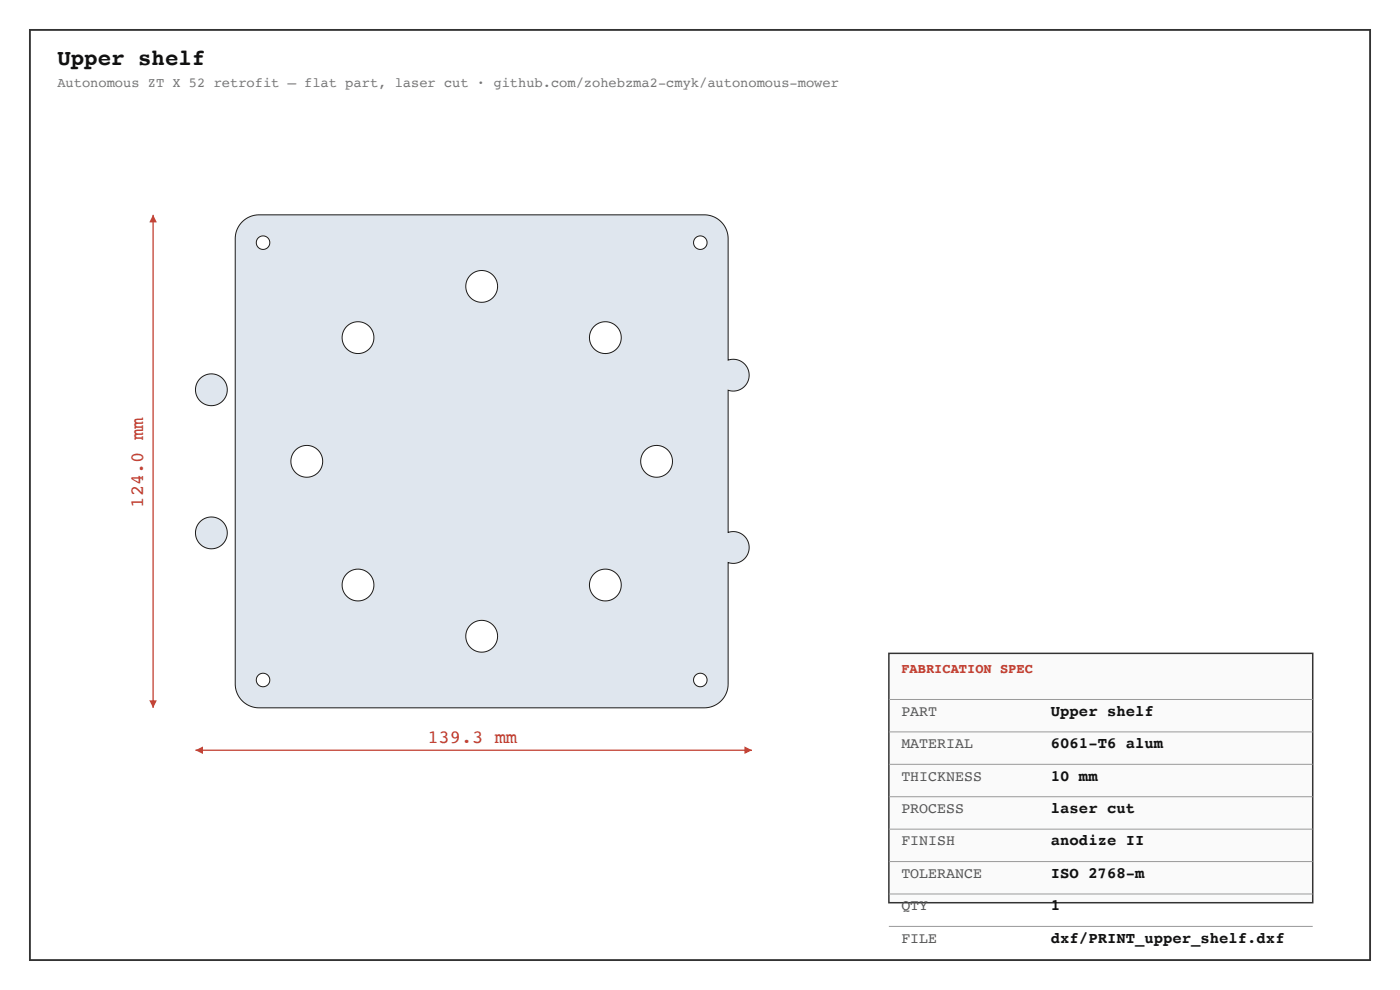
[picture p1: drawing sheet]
<svg xmlns="http://www.w3.org/2000/svg" width="297mm" height="210mm" viewBox="0 0 297 210" stroke-linecap="round" stroke-linejoin="round" font-family="sans-serif">
<path d="M6.3 6.3h284.5v197.4h-284.5z" fill="none" stroke="#333" stroke-width=".4"/>
<path d="M51.4 47.1l.8-.7 1-.5 1.8-.3h94.5a5.1 5.1 0 0 1 5 5.1v25.7a3.4 3.4 0 0 1 4.5 3.2 3.4 3.4 0 0 1-4.5 3.2v30.2a3.4 3.4 0 0 1 4.5 3.2 3.4 3.4 0 0 1-4.5 3.2v25.7a5.1 5.1 0 0 1-5 5.1h-94.5a5.1 5.1 0 0 1-5.1-5.1v-94.4l.1-1.1 .4-1zM54.4 144.3a1.45 1.45 0 0 0 2.9 0 1.45 1.45 0 0 0-2.9 0zM147.2 144.3a1.45 1.45 0 0 0 2.9 0 1.45 1.45 0 0 0-2.9 0zM98.9 135a3.4 3.4 0 0 0 6.7 0 3.4 3.4 0 0 0-6.7 0zM125.1 124.1a3.4 3.4 0 0 0 6.8 0 3.4 3.4 0 0 0-6.8 0zM72.6 124.1a3.4 3.4 0 0 0 6.8 0 3.4 3.4 0 0 0-6.8 0zM136 97.9a3.4 3.4 0 0 0 6.7 0 3.4 3.4 0 0 0-6.7 0zM61.7 97.9a3.4 3.4 0 0 0 6.8 0 3.4 3.4 0 0 0-6.8 0zM72.6 71.6a3.4 3.4 0 0 0 6.8 0 3.4 3.4 0 0 0-6.8 0zM125.1 71.6a3.4 3.4 0 0 0 6.8 0 3.4 3.4 0 0 0-6.8 0zM98.9 60.8a3.4 3.4 0 0 0 6.7 0 3.4 3.4 0 0 0-6.7 0zM54.4 51.5a1.45 1.45 0 0 0 2.9 0 1.45 1.45 0 0 0-2.9 0zM147.2 51.5a1.45 1.45 0 0 0 2.9 0 1.45 1.45 0 0 0-2.9 0zM41.5 113.1a3.4 3.4 0 0 1 6.7 0 3.4 3.4 0 0 1-6.7 0zM41.5 82.7a3.4 3.4 0 0 1 6.7 0 3.4 3.4 0 0 1-6.7 0z" fill="#dfe6ee" stroke="#1a1a1a" stroke-width=".21"/>
<path d="M41.5 159.2h118.1" fill="none" stroke="#c0392b" stroke-width=".26"/>
<g fill="#c0392b">
<path d="M41.5 159.2l1.6-.8v1.6z"/>
<path d="M158 158.4l1.6 .8-1.6 .8z"/>
</g>
<path d="M32.5 45.6v104.6" fill="none" stroke="#c0392b" stroke-width=".26"/>
<g fill="#c0392b">
<path d="M32.5 45.6l.8 1.6h-1.6z"/>
<path d="M31.7 148.6h1.6l-.8 1.6z"/>
</g>
<path d="M188.6 138.6h90v53h-90z" fill="#fafafa" stroke="#333" stroke-width=".32"/>
<path d="M188.6 148.4h90M188.6 155.3h90M188.6 162.2h90M188.6 169.1h90M188.6 175.9h90M188.6 182.8h90M188.6 189.7h90M188.6 196.6h90" fill="none" stroke="#999" stroke-width=".21"/>
<text font-size="4.8" fill="#111" x="12.2" y="13.8">Upper shelf</text>
<g font-size="4" fill="#c0392b">
<text x="30.4" y="107.7" transform="rotate(-90 30.4 107.7)">124.0 mm</text>
<text x="90.7" y="157.6">139.3 mm</text>
</g>
<g font-size="3.3" fill="#111">
<text x="223" y="151.9">Upper shelf</text>
<text x="223" y="158.8">6061-T6 alum</text>
<text x="223" y="165.6">10 mm</text>
<text x="223" y="172.5">laser cut</text>
<text x="223" y="179.4">anodize II</text>
<text x="223" y="186.3">ISO 2768-m</text>
<text x="223" y="193.1">1</text>
<text x="223" y="200">dxf/PRINT_upper_shelf.dxf</text>
</g>
<g font-size="3.2" fill="#555">
<text x="191.3" y="151.9">PART</text>
<text x="191.3" y="158.8">MATERIAL</text>
<text x="191.3" y="165.6">THICKNESS</text>
<text x="191.3" y="172.5">PROCESS</text>
<text x="191.3" y="179.4">FINISH</text>
<text x="191.3" y="186.3">TOLERANCE</text>
<text x="191.3" y="193.1">QTY</text>
<text x="191.3" y="200">FILE</text>
</g>
<text font-size="2.9" fill="#777" x="12.2" y="18.5">Autonomous ZT X 52 retrofit — flat part, laser cut · github.com/zohebzma2-cmyk/autonomous-mower</text>
<text font-size="2.9" fill="#c0392b" x="191.3" y="142.9">FABRICATION SPEC</text>
</svg>
